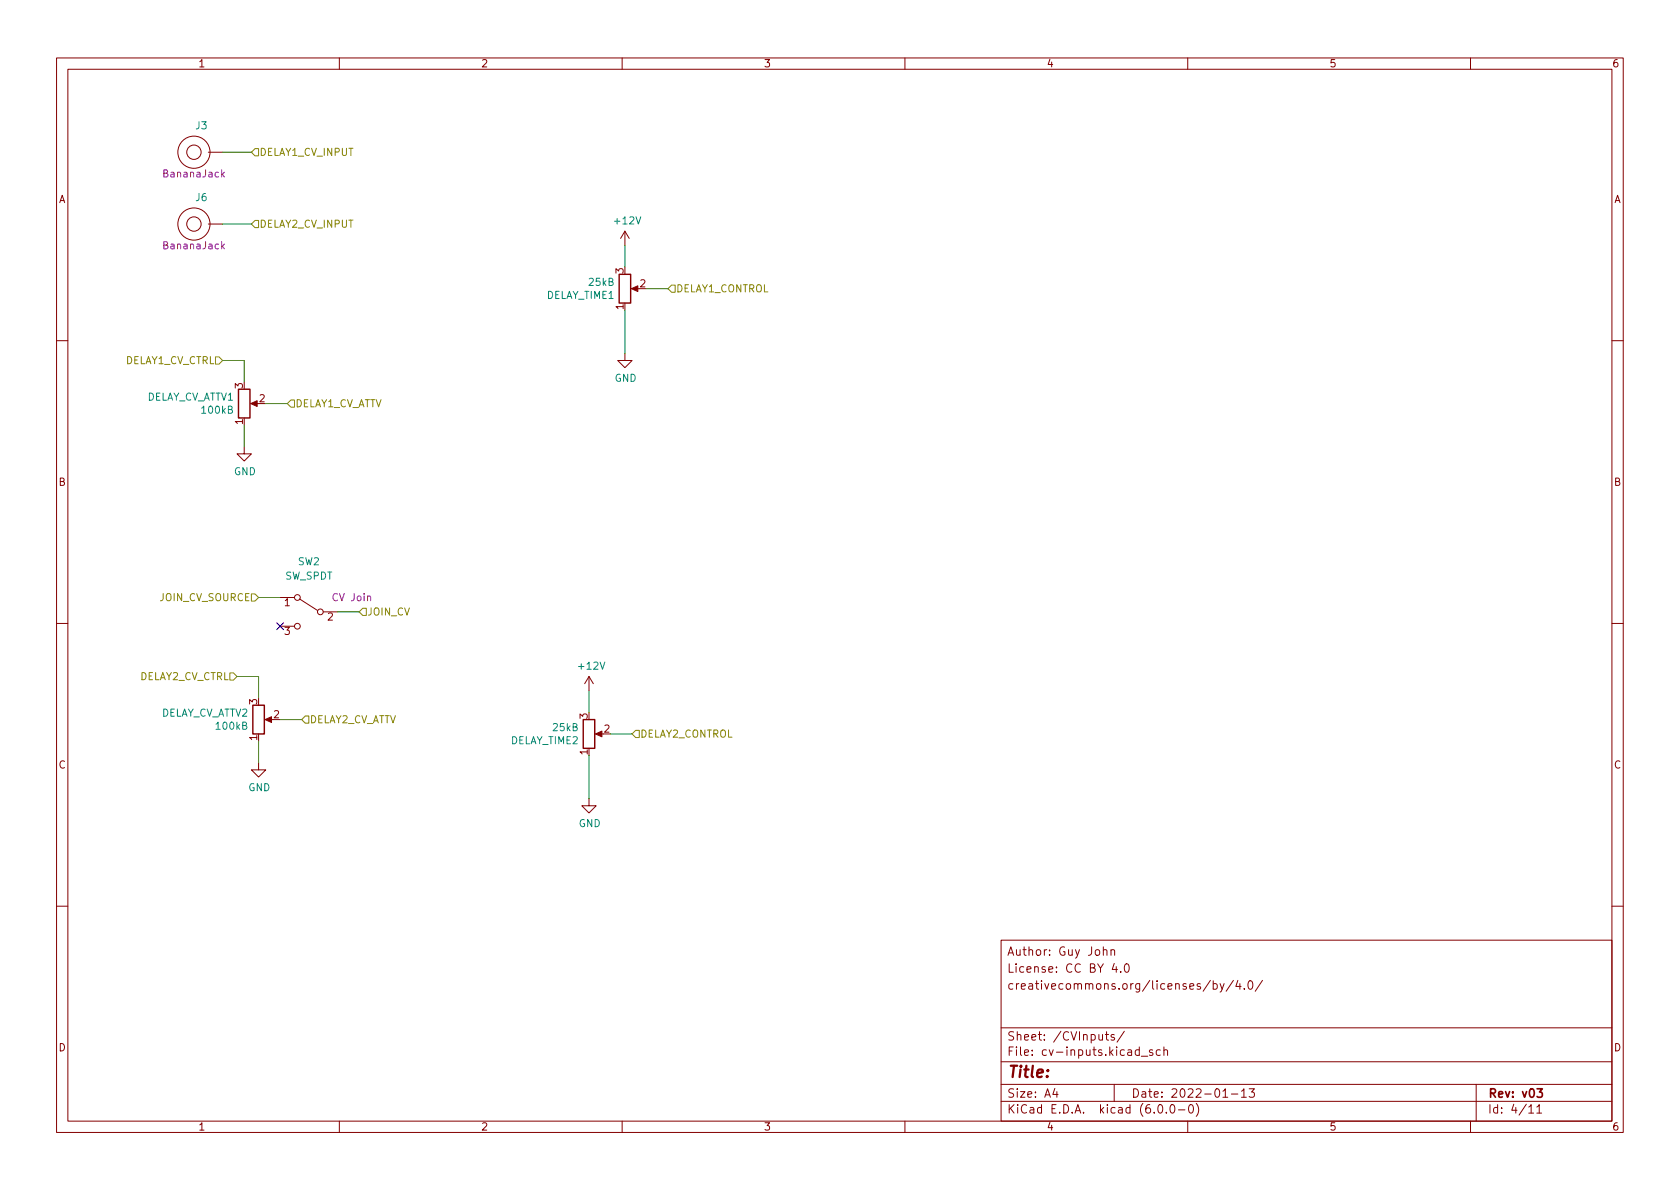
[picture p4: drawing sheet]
<svg xmlns="http://www.w3.org/2000/svg" width="297mm" height="210mm" viewBox="0 0 297 210" stroke-linecap="round" stroke-linejoin="round" font-family="sans-serif">
<g fill="none" stroke="#840000" stroke-width=".18">
<path d="M10 10.2h277v190.1h-277zM12 12.2h273v186.1h-273zM60 10.2v2M110 10.2v2M160 10.2v2M210 10.2v2M260 10.2v2M36.8 39.6h2.6M36.8 26.9h2.6M110.5 40.9l-.8 1.3M110.5 40.9v2.5M110.5 40.9l.8 1.3"/>
<path d="M112 51h1M10 60.2h2M43.2 79v1.3h1.2l-1.2 1.2-1.3-1.2h1.3M44.7 71.4h1M110.5 62.5v1.2h1.3l-1.3 1.3-1.3-1.3h1.3M285 60.2h2M10 110.2h2M49.5 105.7h2.6M49.5 110.7h2.6M53 105.9l3.1 2M57.1 108.2h2.6M104.1 119.6l-.7 1.3"/>
<path d="M104.1 119.6v2.6M104.1 119.6l.8 1.3M285 110.2h2M45.7 134.9v1.2h1.3l-1.3 1.3-1.3-1.3h1.3M47.2 127.2h1.1M105.7 129.8h1M104.1 141.2v1.3h1.3l-1.3 1.3-1.2-1.3h1.2M10 160.2h2M177 166.3h108v32h-108zM195.1 168.1l.2-.2 .3 .1 .1 .9M195.1 167.4v1.5M196.4 168.1l.2-.2 .4 .1 .1 .9"/>
<path d="M196.4 167.9v1M197 170.4l-.4 1h1M197.4 170.9v1M198.1 171.8v.1M198.9 170.6l.2-.2a.81 .81 0 0 1 .6 .7 .81 .81 0 0 1-.3 .8h-.1a.81 .81 0 0 1-.4-1.3zM214 173.4l-1.3 1.9M214.5 174l.4-.1 .3 .3v.4l-.1 .3h-.6M214.5 173.4v1.5M215.7 173.9l.4 1M216.4 173.9l-.5 1.4-.2 .1M218.1 173.4l-1.3 1.9M218.9 173.4l-.4 1h.9"/>
<path d="M219.2 173.9v1M220 174.8v.1M220.8 173.6l.2-.2a.81 .81 0 0 1 .6 .7 .81 .81 0 0 1-.3 .8h-.2a.81 .81 0 0 1-.3-1.3zM223.2 173.4l-1.3 1.9M285 160.2h2M60 198.3v2M110 198.3v2M160 198.3v2M177 194.8h108M177 191.8h108M177 187.8h108M177 181.8h108"/>
<path d="M186.5 192.5l-.4 1h1M186.9 193v1M195.4 182.9h.6M195.6 182.4v1.3l.4 .2M197 191.8v3M197 183l-.4-.1-.2 .2 .1 .3 .5 .1v.4h-.6M198.8 182.4l-1.3 1.9M201.4 185.7l-.4-.1-.3 .3v.4l.2 .3h.5M201.4 185.1v1.5M201.8 186.8h1.1M203.8 185.7l-.4-.1-.2 .2 .1 .3 .5 .1v.4h-.6M204.9 195.4l.2-.1a.81 .81 0 0 1 .6 .7 .81 .81 0 0 1-.3 .8h-.2a.81 .81 0 0 1-.6-.6 .81 .81 0 0 1 .3-.8z"/>
<path d="M205.1 185.7l-.4-.1-.3 .3v.4l.2 .3h.5M205.8 185.8l.2-.2 .4 .1v.9M205.8 185.1v1.5M206.2 196.7v.1M207.1 195.4l.1-.1a.81 .81 0 0 1 .6 .7 .81 .81 0 0 1-.3 .8h-.1a.81 .81 0 0 1-.6-.6 .81 .81 0 0 1 .3-.8zM208.4 196.3h1.1M210 198.3v2M210.4 195.4l.1-.1a.81 .81 0 0 1 .6 .7 .81 .81 0 0 1-.3 .8h-.2a.81 .81 0 0 1-.5-.6 .81 .81 0 0 1 .3-.8zM211.5 195.1a1.72 1.72 0 0 1 0 2.3M216.2 194h.9M217.7 193.5h1.2M219.5 193l.4-.5v1.5"/>
<path d="M219.5 194h.9M220.9 192.5h.9l-.5 .6 .4 .1v.7l-.2 .1h-.4l-.2-.1M260 198.3v2M261 191.8v6.5M270.3 195.8l.4-.5v1.5M270.3 196.8h.9M271.7 195.8l.5-.5v1.5M271.7 196.8h.9"/>
<circle cx="34.3" cy="26.9" r="2.84"/>
<circle cx="34.3" cy="39.6" r="2.84"/>
<circle cx="34.3" cy="39.6" r="1.27"/>
<circle cx="34.3" cy="26.9" r="1.27"/>
<circle cx="52.6" cy="110.7" r=".51"/>
<circle cx="52.6" cy="105.7" r=".51"/>
<circle cx="56.6" cy="108.2" r=".51"/>
</g>
<path d="M271.8 192.5h.9l-.5 .6 .4 .1v.7l-.2 .1h-.4l-.2-.1" fill="none" stroke="#840000" stroke-width=".3"/>
<g fill="#840000" stroke="#840000" stroke-width=".18">
<path d="M105.3 129.8l1.1-.5v1z"/>
<path d="M46.9 127.2l1.1-.5v1.1z"/>
<path d="M111.6 51l1.2-.5v1.1z"/>
<path d="M44.3 71.4l1.2-.5v1z"/>
</g>
<path d="M109.5 48.5h2v5.1h-2zM42.2 68.8h2v5.1h-2zM44.7 124.7h2v5.1h-2zM103.1 127.2h2.1v5.1h-2.1z" fill="none" stroke="#840000" stroke-width=".25"/>
<path d="M39.3 30.8l.4 .5M39.7 30.5l-.5 .4M39.3 43.5l.4 .5M39.7 43.2l-.5 .4" fill="none" stroke="#840084" stroke-width=".18"/>
<path d="M44.4 26.9l.7-.6h.6v1.3h-.6zM44.4 39.6l.7-.6h.6v1.3h-.6zM118.7 50.4h.7v1.3h-.7l-.6-.7zM38.1 63.1h.6l.7 .6-.7 .7h-.6zM50.8 71.4l.6-.7h.7v1.3h-.7zM40.6 119h.7l.6 .6-.6 .7h-.7zM44.4 105h.7l.6 .7-.6 .6h-.7zM64.1 107.6h.7v1.2h-.7l-.6-.6zM54 126.6h.6v1.3h-.6l-.7-.7zM111.8 129.8l.6-.6h.6v1.2h-.6z" fill="none" stroke="#848400" stroke-width=".18"/>
<g fill="none" stroke="#008400" stroke-width=".18">
<path d="M39.4 39.6h5M39.4 26.9h5M110.5 43.4v3.8M110.5 54.9v7.6M114.3 51h3.8M39.4 63.7h3.8v3.9M43.2 75.2v3.8M47 71.4h3.8M41.9 119.6h3.8v3.8M45.7 105.7h3.8M59.7 108.2h3.8M45.7 131.1v3.8"/>
<path d="M49.5 127.2h3.8M104.1 122.2v3.8M104.1 133.6v7.6M107.9 129.8h3.9"/>
</g>
<path d="M48.9 110.1l1.2 1.2M50.1 110.1l-1.2 1.2" fill="none" stroke="#000084" stroke-width=".18"/>
<text font-size="2.8" fill="#840000" x="178" y="190.6">Title:</text>
<g font-size="2.1" fill="#840000">
<text x="178" y="172">License: CC BY 4.0</text>
<text x="178" y="169">Author: Guy John</text>
<text x="178" y="175">creativecommons.org/licenses/by/4.0/</text>
<text x="178" y="184">Sheet: /CVInputs/</text>
<text x="178" y="186.7">File: cv-inputs.kicad_sch</text>
<text x="178" y="196.9">KiCad E.D.A. kicad (6.0.0-0)</text>
<text x="178" y="194.1">Size: A4</text>
<text x="200" y="194.1">Date: 2022-01-13</text>
<text x="263" y="194.1">Rev: v03</text>
<text x="263" y="196.9">Id: 4/11</text>
</g>
<g font-size="1.8" fill="#840000">
<text x="35" y="11.9">1</text>
<text x="85" y="11.9">2</text>
<text x="135" y="11.9">3</text>
<text x="185" y="11.9">4</text>
<text x="235" y="11.9">5</text>
<text x="285" y="11.9">6</text>
<text x="10.3" y="35.9">A</text>
<text x="285.3" y="35.9">A</text>
<text x="110.2" y="48.4" transform="rotate(-90 110.2 48.4)">3</text>
<text x="113.2" y="50.8">2</text>
<text x="110.2" y="54.7" transform="rotate(-90 110.2 54.7)">1</text>
<text x="42.9" y="68.7" transform="rotate(-90 42.9 68.7)">3</text>
<text x="45.9" y="71.1">2</text>
<text x="42.9" y="75" transform="rotate(-90 42.9 75)">1</text>
<text x="10.3" y="85.9">B</text>
<text x="285.3" y="85.9">B</text>
<text x="50.3" y="107.2">1</text>
<text x="50.3" y="112.3">3</text>
<text x="57.9" y="109.7">2</text>
<text x="45.5" y="124.6" transform="rotate(-90 45.5 124.6)">3</text>
<text x="45.5" y="130.9" transform="rotate(-90 45.5 130.9)">1</text>
<text x="48.4" y="127">2</text>
<text x="103.9" y="127.1" transform="rotate(-90 103.9 127.1)">3</text>
<text x="106.8" y="129.5">2</text>
<text x="10.3" y="135.9">C</text>
<text x="103.9" y="133.5" transform="rotate(-90 103.9 133.5)">1</text>
<text x="285.3" y="135.9">C</text>
<text x="10.3" y="185.9">D</text>
<text x="285.3" y="185.9">D</text>
<text x="35" y="199.9">1</text>
<text x="85" y="199.9">2</text>
<text x="135" y="199.9">3</text>
<text x="185" y="199.9">4</text>
<text x="235" y="199.9">5</text>
<text x="285" y="199.9">6</text>
</g>
<g font-size="1.8" fill="#008484">
<text x="34.6" y="22.9">J3</text>
<text x="34.6" y="35.6">J6</text>
<text x="108.8" y="39.7">+12V</text>
<text x="96.6" y="52.9">DELAY_TIME1</text>
<text x="104.2" y="50.5">25kB</text>
<text x="25.7" y="70.8">DELAY_CV_ATTV1</text>
<text x="108.7" y="67.5">GND</text>
<text x="35.8" y="73.1">100kB</text>
<text x="41.3" y="84">GND</text>
<text x="52.7" y="99.9">SW2</text>
<text x="50.3" y="102.5">SW_SPDT</text>
<text x="102.4" y="118.4">+12V</text>
<text x="28.3" y="126.7">DELAY_CV_ATTV2</text>
<text x="38.3" y="129">100kB</text>
<text x="90.2" y="131.6">DELAY_TIME2</text>
<text x="97.8" y="129.3">25kB</text>
<text x="43.9" y="139.9">GND</text>
<text x="102.3" y="146.2">GND</text>
</g>
<g font-size="1.8" fill="#848400">
<text x="45.8" y="27.6">DELAY1_CV_INPUT</text>
<text x="45.8" y="40.3">DELAY2_CV_INPUT</text>
<text x="119.5" y="51.7">DELAY1_CONTROL</text>
<text x="21.9" y="64.4">DELAY1_CV_CTRL</text>
<text x="52.2" y="72">DELAY1_CV_ATTV</text>
<text x="28.2" y="106.3">JOIN_CV_SOURCE</text>
<text x="64.9" y="108.8">JOIN_CV</text>
<text x="24.4" y="120.3">DELAY2_CV_CTRL</text>
<text x="54.7" y="127.9">DELAY2_CV_ATTV</text>
<text x="113.1" y="130.4">DELAY2_CONTROL</text>
</g>
<g font-size="1.8" fill="#840084">
<text x="29.1" y="31.4">BananaJack</text>
<text x="29.1" y="44.1">BananaJack</text>
<text x="58.9" y="106.3">CV Join</text>
</g>
</svg>
